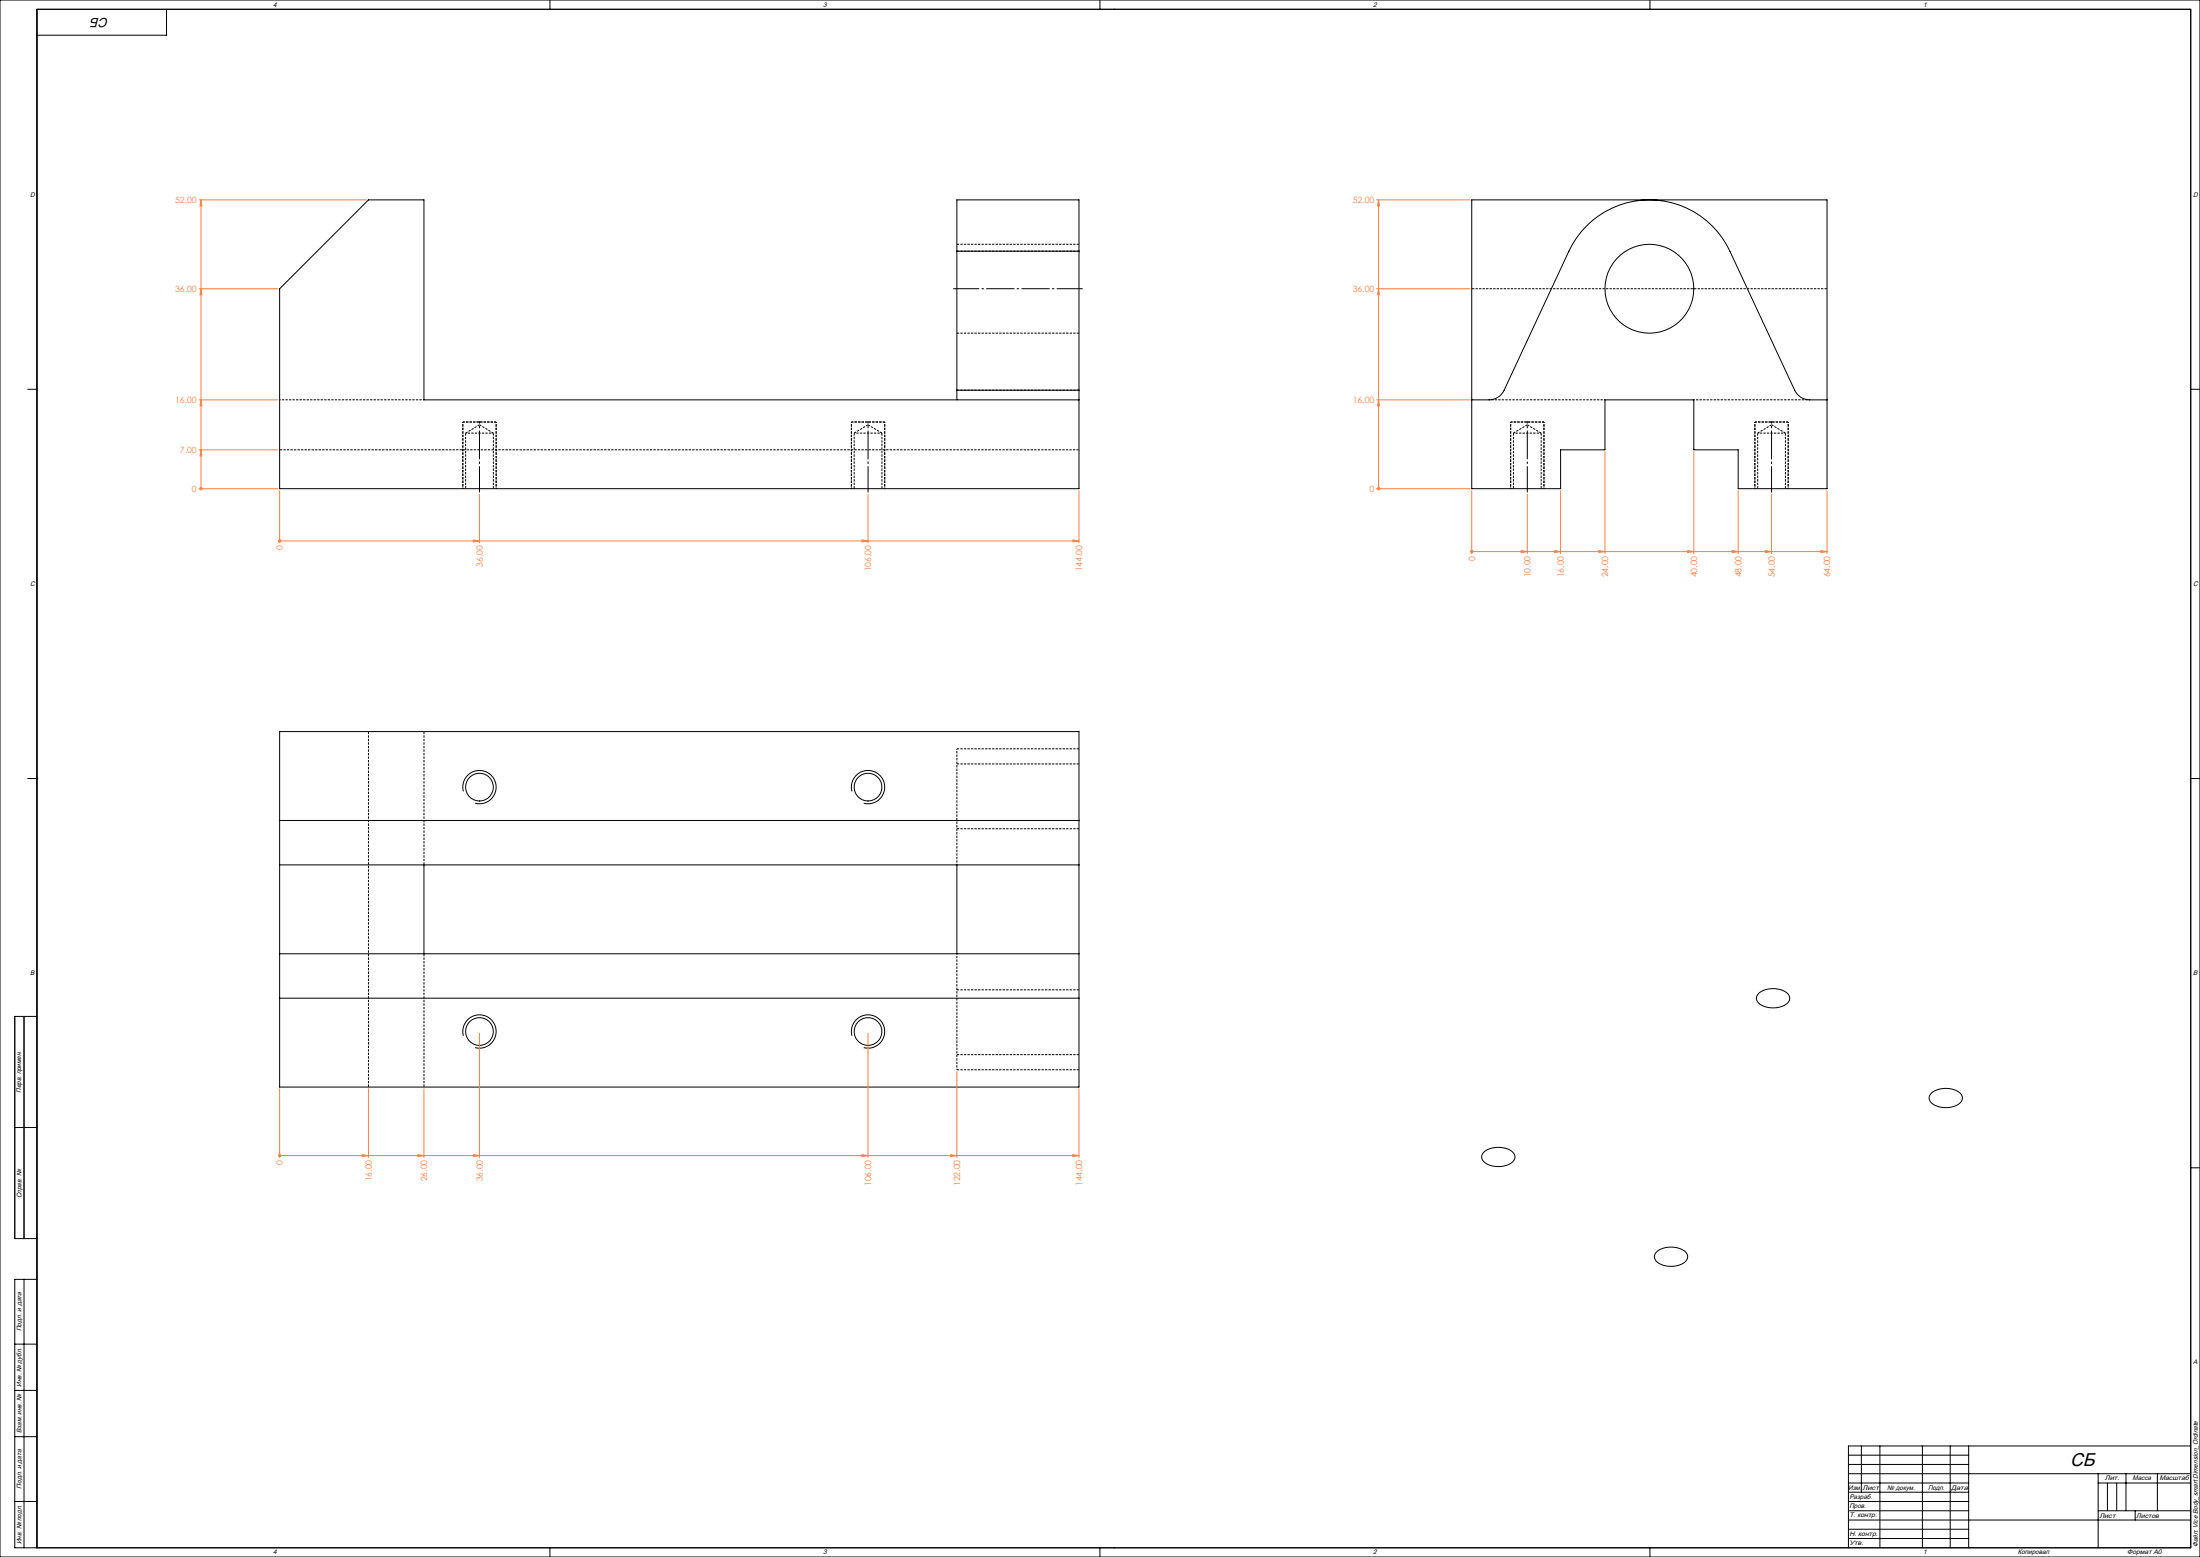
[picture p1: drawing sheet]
<svg xmlns="http://www.w3.org/2000/svg" width="1189mm" height="841mm" viewBox="0 0 1189 841" stroke-linecap="round" stroke-linejoin="round" font-family="sans-serif">
<path d="M267 234h-15M477 234h-15M833 234h-15M965 234h-15" fill="none" stroke="#000" stroke-width=".54" stroke-dasharray="1.3 .6" stroke-dashoffset=".8" stroke-linecap="butt"/>
<g fill="none" stroke="#000" stroke-width=".54" stroke-dasharray="1.3 .6" stroke-dashoffset="-.1" stroke-linecap="butt">
<path d="M795 156h192M252 234v30M462 234v30M818 234v30M950 234v30M583 243h-432M267 264v-30M477 264v-30M833 264v-30M965 264v-30M229 395v72M229 515v72"/>
<path d="M199 587v-192"/>
</g>
<path d="M583 136h-66M583 132h-66M517 180h66M583 211h-66M517 413h66M583 404h-66M583 448h-66M583 535h-66M517 578h66M583 570h-66" fill="none" stroke="#000" stroke-width=".54" stroke-dasharray="1.3 .6" stroke-linecap="butt"/>
<g fill="none" stroke="#000" stroke-width=".54" stroke-dasharray="1.3 .6" stroke-dashoffset=".7" stroke-linecap="butt">
<path d="M229 216h-78M805 216h62M915 216h63M250 264v-36M268 264v-36M460 264v-36M478 264v-36M816 264v-36M834 264v-36M948 264v-36M966 264v-36M517 404v63"/>
<path d="M517 515v63"/>
</g>
<path d="M259 229l-7 5M267 234l-8-5M469 229l-7 5M477 234l-8-5M825 229l-7 5M833 234l-8-5M957 229l-7 5M965 234l-8-5" fill="none" stroke="#000" stroke-width=".54" stroke-dasharray="1.3 .6" stroke-dashoffset=".1" stroke-linecap="butt"/>
<g fill="none" stroke="#000" stroke-width=".54">
<path d="M0 0h1189v841h-1189zM90 5v14h-70M297 0v5M594 0v5M602 5h.1M892 0v5M795 108h192v156h-48v-21h-24v-27h-48v27h-24v21h-48zM517 136v-28h66v28M517 136h66M517 136v75M583 136v75M151 156l48-48h30v108h354v48h-432z"/>
<path d="M15 210h5M517 211v5M517 211h66M583 211v5M795 216h10a9 9 0 0 0 8-5l35-75a48 48 0 0 1 43-28 48 48 0 0 1 44 28l35 75a9 9 0 0 0 8 5h9M1184 210h5M151 395h432v192h-432zM15 421h5M20 421h.1M250 427a9 9 0 0 1 8-11 9 9 0 0 1 10 10 9 9 0 0 1-11 8M460 427a9 9 0 0 1 8-11 9 9 0 0 1 10 10 9 9 0 0 1-11 8M1184 421h.1"/>
<path d="M1184 421h5M151 443h432M151 467h432M229 467v48M517 467v48M151 515h432M151 539h432M951 536l2-1 5-1 5 1 3 1a4 4 0 0 1 1 5 4 4 0 0 1-4 3h-6h-3l-3-2a4 4 0 0 1 0-6zM13 549v120M20 549h-12v120h12M250 559a9 9 0 0 1 8-11 9 9 0 0 1 10 10 9 9 0 0 1-11 8M460 559a9 9 0 0 1 8-11 9 9 0 0 1 10 10 9 9 0 0 1-11 8"/>
<path d="M1044 590l3-1 4-1 5 1 3 1a4 4 0 0 1 1 4 4 4 0 0 1-3 3l-4 1h-3l-6-2a3 3 0 0 1 0-6zM8 609h12M802 622l3-1 4-1h5l3 2a4 4 0 0 1 2 4 4 4 0 0 1-4 3l-3 1h-4l-6-2a3 3 0 0 1 0-6zM1184 631h5M895 676l4-2h4h3l4 2a4 4 0 0 1 2 4 4 4 0 0 1-4 3l-3 1h-4l-3-1-2-1a3 3 0 0 1-1-6zM13 691v145M20 691h-12v145h1176v-831h-1164v831M8 726h12M8 751h12M8 776h12M999 786h65M999 791h65"/>
<path d="M999 796h185M1006 781v25M1016 781v55M1039 781v55M1054 781v55M1064 781v55M1134 796v40M1149 796v20M1166 796v20M1184 781h-185v55M8 811h12M999 811h65"/>
<path d="M999 816h65M999 801h65M999 806h65M1134 816h50M1134 801h50M1139 801v15M1144 801v15M1154 816v5M297 836v5M594 836v5M602 836h.1M892 836v5"/>
<path d="M999 826h65M999 831h65M999 821h185"/>
<circle cx="891" cy="156" r="24"/>
<circle cx="259" cy="425" r="8"/>
<circle cx="469" cy="425" r="8"/>
<circle cx="259" cy="557" r="8"/>
<circle cx="469" cy="557" r="8"/>
</g>
<g fill="none" stroke="#ff8040" stroke-width=".54">
<path d="M108 108h90M109 108v3h-1zM109 108v156M744 108h50M745 108l1 3h-1zM745 108v156M108 156h42M109 156v3h-1zM744 156h50M745 156l1 3h-1zM108 216h42M109 216v3h-1z"/>
<path d="M744 216h50M745 216l1 3h-1zM108 243h42M109 243v3h-1zM867 244v55M915 244v55M108 264h42M109 264h.1M151 265v28M259 267v26M469 267v26M583 265v28"/>
<path d="M744 264h50M745 264h.1M795 265v34M825 267v32M843 265v34M939 265v34M957 267v32M987 265v34M151 292h.1M151 292h432M256 292h3l-3 1zM466 292h3l-3 1z"/>
<path d="M580 292h3l-3 1zM795 298h.1M795 298h192M822 297l3 1h-3zM840 297l3 1h-3zM864 297l3 1h-3zM912 297l3 1h-3zM936 297l3 1h-3zM954 297l3 1h-3zM984 297l3 1h-3zM259 558v67M469 558v67"/>
<path d="M517 579v46M151 588v37M199 588v37M229 588v37M583 588v37M151 624h.1M151 624h432M196 624h3l-3 1zM226 624h3l-3 1zM256 624h3l-3 1zM466 624h3l-3 1zM514 624h3l-3 1z"/>
<path d="M580 624h3l-3 1z"/>
<circle cx="109" cy="264" r=".7"/>
<circle cx="745" cy="264" r=".7"/>
<circle cx="151" cy="292" r=".7"/>
<circle cx="795" cy="298" r=".7"/>
<circle cx="151" cy="624" r=".7"/>
</g>
<path d="M585 156h-70" fill="none" stroke="#000" stroke-width=".54" stroke-dasharray="15.2 1.3 1.3 1.3" stroke-dashoffset="1.2" stroke-linecap="butt"/>
<path d="M259 234v-7M469 234v-7M825 234v-7M957 234v-7" fill="none" stroke="#000" stroke-width=".54" stroke-dasharray="15.2 1.3 1.3 1.3" stroke-dashoffset="13.9" stroke-linecap="butt"/>
<path d="M259 234v32M469 234v32M825 234v32M957 234v32" fill="none" stroke="#000" stroke-width=".54" stroke-dasharray="15.2 1.3 1.3 1.3" stroke-dashoffset="1.1" stroke-linecap="butt"/>
<path d="M268 228h-18M478 228h-18M834 228h-18M966 228h-18" fill="none" stroke="#000" stroke-width=".54" stroke-dasharray="1.3 .6" stroke-dashoffset=".2" stroke-linecap="butt"/>
<g fill="#ff8040">
<path d="M109 243v3h-1zM109 216v3h-1zM109 156v3h-1zM109 108v3h-1zM745 216l1 3h-1zM745 156l1 3h-1zM745 108l1 3h-1z"/>
<path d="M196 624h3l-3 1zM226 624h3l-3 1zM256 624h3l-3 1zM466 624h3l-3 1zM514 624h3l-3 1zM580 624h3l-3 1zM822 297l3 1h-3zM840 297l3 1h-3zM864 297l3 1h-3zM912 297l3 1h-3zM936 297l3 1h-3zM954 297l3 1h-3zM984 297l3 1h-3z"/>
<path d="M256 292h3l-3 1zM466 292h3l-3 1zM580 292h3l-3 1z"/>
</g>
<text font-size="10" x="1119" y="792">СБ</text>
<text font-size="7.1" x="59" y="10" transform="rotate(-180 59 10)">СБ</text>
<g font-size="4.7" fill="#ff8040">
<text x="95" y="110">52.00</text>
<text x="731" y="110">52.00</text>
<text x="95" y="158">36.00</text>
<text x="731" y="158">36.00</text>
<text x="95" y="218">16.00</text>
<text x="731" y="218">16.00</text>
<text x="97" y="245">7.00</text>
<text x="104" y="266">0</text>
<text x="740" y="266">0</text>
<text x="153" y="297" transform="rotate(-90 153 297)">0</text>
<text x="797" y="303" transform="rotate(-90 797 303)">0</text>
<text x="261" y="306" transform="rotate(-90 261 306)">36.00</text>
<text x="471" y="309" transform="rotate(-90 471 309)">106.00</text>
<text x="585" y="309" transform="rotate(-90 585 309)">144.00</text>
<text x="827" y="312" transform="rotate(-90 827 312)">10.00</text>
<text x="845" y="312" transform="rotate(-90 845 312)">16.00</text>
<text x="869" y="312" transform="rotate(-90 869 312)">24.00</text>
<text x="917" y="312" transform="rotate(-90 917 312)">40.00</text>
<text x="941" y="312" transform="rotate(-90 941 312)">48.00</text>
<text x="959" y="312" transform="rotate(-90 959 312)">54.00</text>
<text x="989" y="312" transform="rotate(-90 989 312)">64.00</text>
<text x="153" y="629" transform="rotate(-90 153 629)">0</text>
<text x="201" y="638" transform="rotate(-90 201 638)">16.00</text>
<text x="231" y="638" transform="rotate(-90 231 638)">26.00</text>
<text x="261" y="638" transform="rotate(-90 261 638)">36.00</text>
<text x="471" y="641" transform="rotate(-90 471 641)">106.00</text>
<text x="519" y="641" transform="rotate(-90 519 641)">122.00</text>
<text x="585" y="641" transform="rotate(-90 585 641)">144.00</text>
</g>
<g font-size="3.6">
<text x="148" y="4">4</text>
<text x="445" y="4">3</text>
<text x="742" y="4">2</text>
<text x="1039" y="4">1</text>
<text x="16" y="106">D</text>
<text x="1185" y="106">D</text>
<text x="16" y="316">C</text>
<text x="1185" y="316">C</text>
<text x="16" y="527">B</text>
<text x="1185" y="527">B</text>
<text x="12" y="590" transform="rotate(-90 12 590)">Перв. примен.</text>
<text x="12" y="647" transform="rotate(-90 12 647)">Справ. №</text>
<text x="12" y="719" transform="rotate(-90 12 719)">Подп. и дата</text>
<text x="1185" y="737">A</text>
<text x="12" y="749" transform="rotate(-90 12 749)">Инв. № дубл.</text>
<text x="12" y="774" transform="rotate(-90 12 774)">Взам. инв. №</text>
<text x="1138" y="800">Лит.</text>
<text x="1152" y="800">Масса</text>
<text x="1167" y="800">Масштаб</text>
<text x="12" y="804" transform="rotate(-90 12 804)">Подп. и дата</text>
<text x="999" y="805">Изм.</text>
<text x="1000" y="810">Разраб.</text>
<text x="1007" y="805">Лист</text>
<text x="1020" y="805">№ докум.</text>
<text x="1042" y="805">Подп.</text>
<text x="1054" y="805">Дата</text>
<text x="1000" y="815">Пров.</text>
<text x="1000" y="820">Т. контр.</text>
<text x="1135" y="820">Лист</text>
<text x="1154" y="820">Листов</text>
<text x="1000" y="830">Н. контр.</text>
<text x="12" y="834" transform="rotate(-90 12 834)">Инв. № подл.</text>
<text x="148" y="840">4</text>
<text x="445" y="840">3</text>
<text x="742" y="840">2</text>
<text x="999" y="835">Утв.</text>
<text x="1039" y="840">1</text>
<text x="1090" y="840">Копировал</text>
<text x="1150" y="840">Формат А0</text>
<text x="1188" y="836" transform="rotate(-90 1188 836)">Файл: Vice Body_smart Dimension_Ordinate</text>
</g>
</svg>
